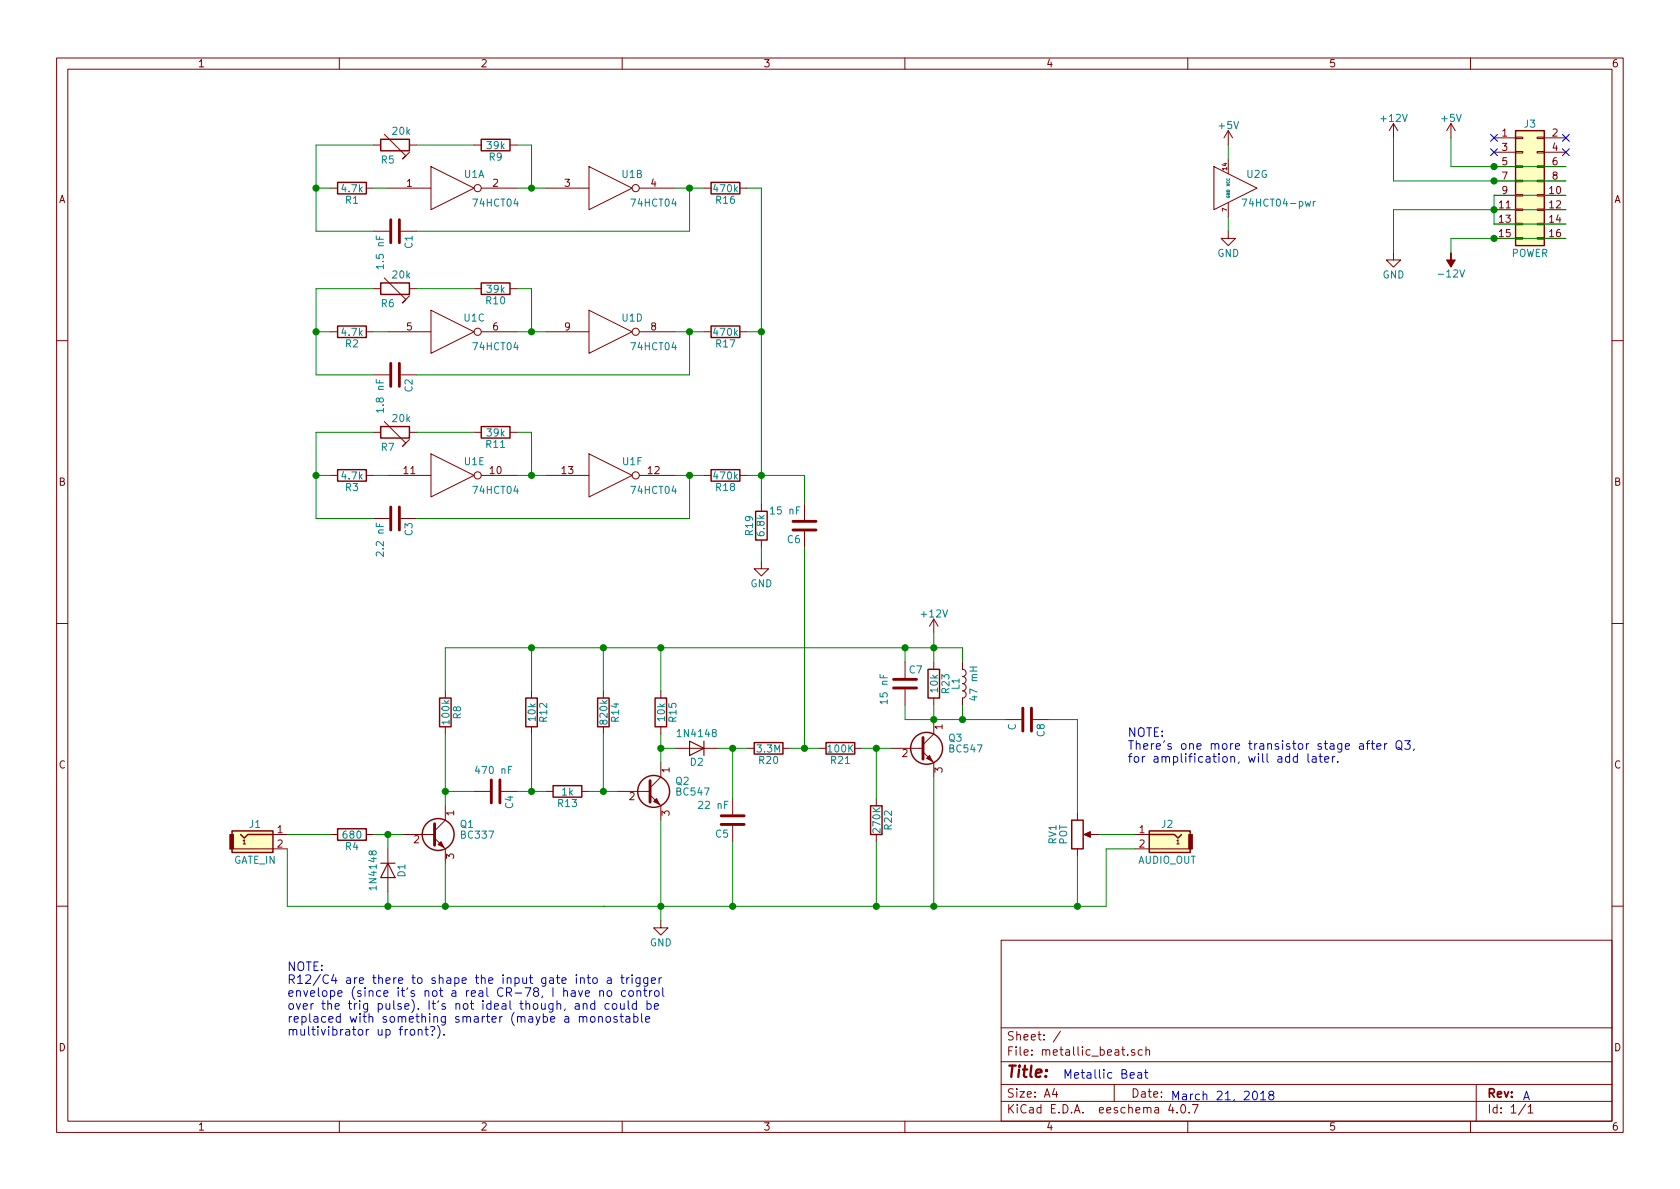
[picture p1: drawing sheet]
EESchema Schematic File Version 2
LIBS:power
LIBS:device
LIBS:transistors
LIBS:conn
LIBS:linear
LIBS:regul
LIBS:74xx
LIBS:cmos4000
LIBS:adc-dac
LIBS:memory
LIBS:xilinx
LIBS:microcontrollers
LIBS:dsp
LIBS:microchip
LIBS:analog_switches
LIBS:motorola
LIBS:texas
LIBS:intel
LIBS:audio
LIBS:interface
LIBS:digital-audio
LIBS:philips
LIBS:display
LIBS:cypress
LIBS:siliconi
LIBS:opto
LIBS:atmel
LIBS:contrib
LIBS:valves
LIBS:hakane
LIBS:metallic_beat-cache
EELAYER 25 0
EELAYER END
$Descr A4 11693 8268
encoding utf-8
Sheet 1 1
Title ""
Date ""
Rev ""
Comp ""
Comment1 ""
Comment2 ""
Comment3 ""
Comment4 ""
$EndDescr
$Comp
L 74HCT04-pwr U1
U 1 1
P 3150 1300
F 0 "U1" H 3300 1400 50  0000 C CNN
F 1 "74HCT04" H 3450 1200 50  0000 C CNN
F 2 "" H 3150 1300 50  0001 C CNN
F 3 "" H 3150 1300 50  0001 C CNN
	1    3150 1300
	1    0    0    -1  
$EndComp
$Comp
L 74HCT04-pwr U1
U 2 1
P 4250 1300
F 0 "U1" H 4400 1400 50  0000 C CNN
F 1 "74HCT04" H 4550 1200 50  0000 C CNN
F 2 "" H 4250 1300 50  0001 C CNN
F 3 "" H 4250 1300 50  0001 C CNN
	2    4250 1300
	1    0    0    -1  
$EndComp
$Comp
L 74HCT04-pwr U2
U 7 1
P 8600 1300
F 0 "U2" H 8750 1400 50  0000 C CNN
F 1 "74HCT04-pwr" H 8900 1200 50  0000 C CNN
F 2 "" H 8600 1300 50  0001 C CNN
F 3 "" H 8600 1300 50  0001 C CNN
	7    8600 1300
	1    0    0    -1  
$EndComp
$Comp
L Conn_02x08_Odd_Even J3
U 1 1
P 10600 1250
F 0 "J3" H 10650 1650 50  0000 C CNN
F 1 "POWER" H 10650 750 50  0000 C CNN
F 2 "" H 10600 1250 50  0001 C CNN
F 3 "" H 10600 1250 50  0001 C CNN
	1    10600 1250
	1    0    0    -1  
$EndComp
$Comp
L +12V #PWR01
U 1 1
P 9700 950
F 0 "#PWR01" H 9700 800 50  0001 C CNN
F 1 "+12V" H 9700 1090 50  0000 C CNN
F 2 "" H 9700 950 50  0001 C CNN
F 3 "" H 9700 950 50  0001 C CNN
	1    9700 950 
	1    0    0    -1  
$EndComp
$Comp
L +5V #PWR02
U 1 1
P 10100 950
F 0 "#PWR02" H 10100 800 50  0001 C CNN
F 1 "+5V" H 10100 1090 50  0000 C CNN
F 2 "" H 10100 950 50  0001 C CNN
F 3 "" H 10100 950 50  0001 C CNN
	1    10100 950 
	1    0    0    -1  
$EndComp
$Comp
L -12V #PWR9
U 1 1
P 10100 1750
F 0 "#PWR9" H 10100 1850 50  0001 C CNN
F 1 "-12V" H 10100 1900 50  0000 C CNN
F 2 "" H 10100 1750 50  0001 C CNN
F 3 "" H 10100 1750 50  0001 C CNN
	1    10100 1750
	-1   0    0    1   
$EndComp
$Comp
L GND #PWR03
U 1 1
P 9700 1750
F 0 "#PWR03" H 9700 1500 50  0001 C CNN
F 1 "GND" H 9700 1600 50  0000 C CNN
F 2 "" H 9700 1750 50  0001 C CNN
F 3 "" H 9700 1750 50  0001 C CNN
	1    9700 1750
	1    0    0    -1  
$EndComp
Wire Wire Line
	10100 1750 10100 1650
Wire Wire Line
	10100 1650 10900 1650
Connection ~ 10400 1650
Wire Wire Line
	10400 1550 10900 1550
Wire Wire Line
	9700 1450 10900 1450
Wire Wire Line
	10900 1350 10400 1350
Wire Wire Line
	10400 1350 10400 1550
Connection ~ 10400 1450
Wire Wire Line
	9700 1450 9700 1750
Wire Wire Line
	9700 1250 10900 1250
Wire Wire Line
	9700 1250 9700 950 
Wire Wire Line
	10100 1150 10900 1150
Wire Wire Line
	10100 1150 10100 950 
$Comp
L +5V #PWR04
U 1 1
P 8550 1000
F 0 "#PWR04" H 8550 850 50  0001 C CNN
F 1 "+5V" H 8550 1140 50  0000 C CNN
F 2 "" H 8550 1000 50  0001 C CNN
F 3 "" H 8550 1000 50  0001 C CNN
	1    8550 1000
	1    0    0    -1  
$EndComp
$Comp
L GND #PWR05
U 1 1
P 8550 1600
F 0 "#PWR05" H 8550 1350 50  0001 C CNN
F 1 "GND" H 8550 1450 50  0000 C CNN
F 2 "" H 8550 1600 50  0001 C CNN
F 3 "" H 8550 1600 50  0001 C CNN
	1    8550 1600
	1    0    0    -1  
$EndComp
Wire Wire Line
	8550 1600 8550 1500
Wire Wire Line
	8550 1000 8550 1100
$Comp
L R R9
U 1 1
P 3450 1000
F 0 "R9" V 3530 1000 50  0000 C CNN
F 1 "39k" V 3450 1000 50  0000 C CNN
F 2 "" V 3380 1000 50  0001 C CNN
F 3 "" H 3450 1000 50  0001 C CNN
	1    3450 1000
	0    1    1    0   
$EndComp
$Comp
L R R1
U 1 1
P 2450 1300
F 0 "R1" V 2530 1300 50  0000 C CNN
F 1 "4.7k" V 2450 1300 50  0000 C CNN
F 2 "" V 2380 1300 50  0001 C CNN
F 3 "" H 2450 1300 50  0001 C CNN
	1    2450 1300
	0    1    1    0   
$EndComp
$Comp
L RTRIM R5
U 1 1
P 2750 1000
F 0 "R5" V 2850 900 50  0000 L CNN
F 1 "20k" V 2650 975 50  0000 L CNN
F 2 "" V 2680 1000 50  0001 C CNN
F 3 "" H 2750 1000 50  0001 C CNN
	1    2750 1000
	0    1    1    0   
$EndComp
$Comp
L C C1
U 1 1
P 2750 1600
F 0 "C1" H 2775 1700 50  0000 L CNN
F 1 "1.5 nF" H 2775 1500 50  0000 L CNN
F 2 "" H 2788 1450 50  0001 C CNN
F 3 "" H 2750 1600 50  0001 C CNN
	1    2750 1600
	0    1    1    0   
$EndComp
Wire Wire Line
	2600 1000 2200 1000
Wire Wire Line
	2200 1000 2200 1600
Wire Wire Line
	2200 1300 2300 1300
Wire Wire Line
	2200 1600 2600 1600
Connection ~ 2200 1300
Wire Wire Line
	2900 1000 3300 1000
Wire Wire Line
	3600 1000 3700 1000
Wire Wire Line
	3700 1000 3700 1300
Wire Wire Line
	3600 1300 3800 1300
Connection ~ 3700 1300
Wire Wire Line
	4700 1300 4900 1300
Wire Wire Line
	4800 1300 4800 1600
Wire Wire Line
	4800 1600 2900 1600
$Comp
L R R16
U 1 1
P 5050 1300
F 0 "R16" V 5130 1300 50  0000 C CNN
F 1 "470k" V 5050 1300 50  0000 C CNN
F 2 "" V 4980 1300 50  0001 C CNN
F 3 "" H 5050 1300 50  0001 C CNN
	1    5050 1300
	0    1    1    0   
$EndComp
Connection ~ 4800 1300
Wire Wire Line
	2600 1300 2700 1300
$Comp
L 74HCT04-pwr U1
U 6 1
P 4250 3300
F 0 "U1" H 4400 3400 50  0000 C CNN
F 1 "74HCT04" H 4550 3200 50  0000 C CNN
F 2 "" H 4250 3300 50  0001 C CNN
F 3 "" H 4250 3300 50  0001 C CNN
	6    4250 3300
	1    0    0    -1  
$EndComp
$Comp
L 74HCT04-pwr U1
U 5 1
P 3150 3300
F 0 "U1" H 3300 3400 50  0000 C CNN
F 1 "74HCT04" H 3450 3200 50  0000 C CNN
F 2 "" H 3150 3300 50  0001 C CNN
F 3 "" H 3150 3300 50  0001 C CNN
	5    3150 3300
	1    0    0    -1  
$EndComp
$Comp
L 74HCT04-pwr U1
U 4 1
P 4250 2300
F 0 "U1" H 4400 2400 50  0000 C CNN
F 1 "74HCT04" H 4550 2200 50  0000 C CNN
F 2 "" H 4250 2300 50  0001 C CNN
F 3 "" H 4250 2300 50  0001 C CNN
	4    4250 2300
	1    0    0    -1  
$EndComp
$Comp
L 74HCT04-pwr U1
U 3 1
P 3150 2300
F 0 "U1" H 3300 2400 50  0000 C CNN
F 1 "74HCT04" H 3450 2200 50  0000 C CNN
F 2 "" H 3150 2300 50  0001 C CNN
F 3 "" H 3150 2300 50  0001 C CNN
	3    3150 2300
	1    0    0    -1  
$EndComp
$Comp
L R R17
U 1 1
P 5050 2300
F 0 "R17" V 5130 2300 50  0000 C CNN
F 1 "470k" V 5050 2300 50  0000 C CNN
F 2 "" V 4980 2300 50  0001 C CNN
F 3 "" H 5050 2300 50  0001 C CNN
	1    5050 2300
	0    1    1    0   
$EndComp
$Comp
L R R18
U 1 1
P 5050 3300
F 0 "R18" V 5130 3300 50  0000 C CNN
F 1 "470k" V 5050 3300 50  0000 C CNN
F 2 "" V 4980 3300 50  0001 C CNN
F 3 "" H 5050 3300 50  0001 C CNN
	1    5050 3300
	0    1    1    0   
$EndComp
$Comp
L R R10
U 1 1
P 3450 2000
F 0 "R10" V 3530 2000 50  0000 C CNN
F 1 "39k" V 3450 2000 50  0000 C CNN
F 2 "" V 3380 2000 50  0001 C CNN
F 3 "" H 3450 2000 50  0001 C CNN
	1    3450 2000
	0    1    1    0   
$EndComp
$Comp
L RTRIM R6
U 1 1
P 2750 2000
F 0 "R6" V 2850 1900 50  0000 L CNN
F 1 "20k" V 2650 1975 50  0000 L CNN
F 2 "" V 2680 2000 50  0001 C CNN
F 3 "" H 2750 2000 50  0001 C CNN
	1    2750 2000
	0    1    1    0   
$EndComp
$Comp
L RTRIM R7
U 1 1
P 2750 3000
F 0 "R7" V 2850 2900 50  0000 L CNN
F 1 "20k" V 2650 2975 50  0000 L CNN
F 2 "" V 2680 3000 50  0001 C CNN
F 3 "" H 2750 3000 50  0001 C CNN
	1    2750 3000
	0    1    1    0   
$EndComp
$Comp
L R R2
U 1 1
P 2450 2300
F 0 "R2" V 2530 2300 50  0000 C CNN
F 1 "4.7k" V 2450 2300 50  0000 C CNN
F 2 "" V 2380 2300 50  0001 C CNN
F 3 "" H 2450 2300 50  0001 C CNN
	1    2450 2300
	0    1    1    0   
$EndComp
$Comp
L C C2
U 1 1
P 2750 2600
F 0 "C2" H 2775 2700 50  0000 L CNN
F 1 "1.8 nF" H 2775 2500 50  0000 L CNN
F 2 "" H 2788 2450 50  0001 C CNN
F 3 "" H 2750 2600 50  0001 C CNN
	1    2750 2600
	0    1    1    0   
$EndComp
$Comp
L C C3
U 1 1
P 2750 3600
F 0 "C3" H 2775 3700 50  0000 L CNN
F 1 "2.2 nF" H 2775 3500 50  0000 L CNN
F 2 "" H 2788 3450 50  0001 C CNN
F 3 "" H 2750 3600 50  0001 C CNN
	1    2750 3600
	0    1    1    0   
$EndComp
$Comp
L R R3
U 1 1
P 2450 3300
F 0 "R3" V 2530 3300 50  0000 C CNN
F 1 "4.7k" V 2450 3300 50  0000 C CNN
F 2 "" V 2380 3300 50  0001 C CNN
F 3 "" H 2450 3300 50  0001 C CNN
	1    2450 3300
	0    1    1    0   
$EndComp
Wire Wire Line
	3600 2300 3800 2300
Wire Wire Line
	3600 2000 3700 2000
Wire Wire Line
	3700 2000 3700 2300
Connection ~ 3700 2300
Wire Wire Line
	3300 2000 2900 2000
Wire Wire Line
	2600 2000 2200 2000
Wire Wire Line
	2200 2000 2200 2600
Wire Wire Line
	2200 2300 2300 2300
Wire Wire Line
	2600 2300 2700 2300
Wire Wire Line
	4700 2300 4900 2300
Wire Wire Line
	4800 2300 4800 2600
Wire Wire Line
	4800 2600 2900 2600
Connection ~ 4800 2300
Wire Wire Line
	2200 2600 2600 2600
Connection ~ 2200 2300
Wire Wire Line
	4700 3300 4900 3300
Wire Wire Line
	4800 3300 4800 3600
Wire Wire Line
	4800 3600 2900 3600
Connection ~ 4800 3300
Wire Wire Line
	2200 3600 2600 3600
Wire Wire Line
	2200 3000 2200 3600
Wire Wire Line
	2200 3300 2300 3300
Wire Wire Line
	2600 3300 2700 3300
Wire Wire Line
	2600 3000 2200 3000
Connection ~ 2200 3300
$Comp
L R R11
U 1 1
P 3450 3000
F 0 "R11" V 3530 3000 50  0000 C CNN
F 1 "39k" V 3450 3000 50  0000 C CNN
F 2 "" V 3380 3000 50  0001 C CNN
F 3 "" H 3450 3000 50  0001 C CNN
	1    3450 3000
	0    1    1    0   
$EndComp
Wire Wire Line
	2900 3000 3300 3000
Wire Wire Line
	3600 3000 3700 3000
Wire Wire Line
	3700 3000 3700 3300
Wire Wire Line
	3600 3300 3800 3300
Connection ~ 3700 3300
Wire Wire Line
	5200 1300 5300 1300
Wire Wire Line
	5300 1300 5300 3500
Wire Wire Line
	5200 3300 5600 3300
Wire Wire Line
	5200 2300 5300 2300
Connection ~ 5300 2300
$Comp
L R R19
U 1 1
P 5300 3650
F 0 "R19" V 5380 3650 50  0000 C CNN
F 1 "6.8k" V 5300 3650 50  0000 C CNN
F 2 "" V 5230 3650 50  0001 C CNN
F 3 "" H 5300 3650 50  0001 C CNN
	1    5300 3650
	-1   0    0    1   
$EndComp
Connection ~ 5300 3300
$Comp
L GND #PWR06
U 1 1
P 5300 3900
F 0 "#PWR06" H 5300 3650 50  0001 C CNN
F 1 "GND" H 5300 3750 50  0000 C CNN
F 2 "" H 5300 3900 50  0001 C CNN
F 3 "" H 5300 3900 50  0001 C CNN
	1    5300 3900
	1    0    0    -1  
$EndComp
Wire Wire Line
	5300 3900 5300 3800
$Comp
L BC547 Q2
U 1 1
P 4500 5500
F 0 "Q2" H 4700 5575 50  0000 L CNN
F 1 "BC547" H 4700 5500 50  0000 L CNN
F 2 "TO_SOT_Packages_THT:TO-92_Molded_Narrow" H 4700 5425 50  0001 L CIN
F 3 "" H 4500 5500 50  0001 L CNN
	1    4500 5500
	1    0    0    -1  
$EndComp
$Comp
L BC547 Q3
U 1 1
P 6400 5200
F 0 "Q3" H 6600 5275 50  0000 L CNN
F 1 "BC547" H 6600 5200 50  0000 L CNN
F 2 "TO_SOT_Packages_THT:TO-92_Molded_Narrow" H 6600 5125 50  0001 L CIN
F 3 "" H 6400 5200 50  0001 L CNN
	1    6400 5200
	1    0    0    -1  
$EndComp
$Comp
L R R14
U 1 1
P 4200 4950
F 0 "R14" V 4280 4950 50  0000 C CNN
F 1 "820k" V 4200 4950 50  0000 C CNN
F 2 "" V 4130 4950 50  0001 C CNN
F 3 "" H 4200 4950 50  0001 C CNN
	1    4200 4950
	1    0    0    -1  
$EndComp
$Comp
L R R13
U 1 1
P 3950 5500
F 0 "R13" V 4030 5500 50  0000 C CNN
F 1 "1k" V 3950 5500 50  0000 C CNN
F 2 "" V 3880 5500 50  0001 C CNN
F 3 "" H 3950 5500 50  0001 C CNN
	1    3950 5500
	0    1    1    0   
$EndComp
$Comp
L R R15
U 1 1
P 4600 4950
F 0 "R15" V 4680 4950 50  0000 C CNN
F 1 "10k" V 4600 4950 50  0000 C CNN
F 2 "" V 4530 4950 50  0001 C CNN
F 3 "" H 4600 4950 50  0001 C CNN
	1    4600 4950
	1    0    0    -1  
$EndComp
$Comp
L GND #PWR07
U 1 1
P 4600 6400
F 0 "#PWR07" H 4600 6150 50  0001 C CNN
F 1 "GND" H 4600 6250 50  0000 C CNN
F 2 "" H 4600 6400 50  0001 C CNN
F 3 "" H 4600 6400 50  0001 C CNN
	1    4600 6400
	1    0    0    -1  
$EndComp
$Comp
L D D2
U 1 1
P 4850 5200
F 0 "D2" H 4850 5300 50  0000 C CNN
F 1 "1N4148" H 4850 5100 50  0000 C CNN
F 2 "" H 4850 5200 50  0001 C CNN
F 3 "" H 4850 5200 50  0001 C CNN
	1    4850 5200
	-1   0    0    1   
$EndComp
$Comp
L C C5
U 1 1
P 5100 5700
F 0 "C5" H 5125 5800 50  0000 L CNN
F 1 "22 nF" H 5125 5600 50  0000 L CNN
F 2 "" H 5138 5550 50  0001 C CNN
F 3 "" H 5100 5700 50  0001 C CNN
	1    5100 5700
	-1   0    0    1   
$EndComp
$Comp
L R R20
U 1 1
P 5350 5200
F 0 "R20" V 5430 5200 50  0000 C CNN
F 1 "3.3M" V 5350 5200 50  0000 C CNN
F 2 "" V 5280 5200 50  0001 C CNN
F 3 "" H 5350 5200 50  0001 C CNN
	1    5350 5200
	0    1    1    0   
$EndComp
$Comp
L R R21
U 1 1
P 5850 5200
F 0 "R21" V 5930 5200 50  0000 C CNN
F 1 "100K" V 5850 5200 50  0000 C CNN
F 2 "" V 5780 5200 50  0001 C CNN
F 3 "" H 5850 5200 50  0001 C CNN
	1    5850 5200
	0    1    1    0   
$EndComp
$Comp
L R R22
U 1 1
P 6100 5700
F 0 "R22" V 6180 5700 50  0000 C CNN
F 1 "270K" V 6100 5700 50  0000 C CNN
F 2 "" V 6030 5700 50  0001 C CNN
F 3 "" H 6100 5700 50  0001 C CNN
	1    6100 5700
	1    0    0    -1  
$EndComp
$Comp
L C C6
U 1 1
P 5600 3650
F 0 "C6" H 5625 3750 50  0000 L CNN
F 1 "15 nF" H 5625 3550 50  0000 L CNN
F 2 "" H 5638 3500 50  0001 C CNN
F 3 "" H 5600 3650 50  0001 C CNN
	1    5600 3650
	-1   0    0    1   
$EndComp
$Comp
L +12V #PWR08
U 1 1
P 6500 4400
F 0 "#PWR08" H 6500 4250 50  0001 C CNN
F 1 "+12V" H 6500 4540 50  0000 C CNN
F 2 "" H 6500 4400 50  0001 C CNN
F 3 "" H 6500 4400 50  0001 C CNN
	1    6500 4400
	1    0    0    -1  
$EndComp
Wire Wire Line
	5600 3300 5600 3500
Wire Wire Line
	4200 5100 4200 5500
Wire Wire Line
	4100 5500 4300 5500
Connection ~ 4200 5500
Wire Wire Line
	4600 5700 4600 6400
Wire Wire Line
	4600 5100 4600 5300
Wire Wire Line
	4700 5200 4600 5200
Connection ~ 4600 5200
Wire Wire Line
	5000 5200 5200 5200
Wire Wire Line
	5100 5550 5100 5200
Connection ~ 5100 5200
Wire Wire Line
	5500 5200 5700 5200
Connection ~ 5600 5200
Wire Wire Line
	6000 5200 6200 5200
Wire Wire Line
	6100 5550 6100 5200
Connection ~ 6100 5200
$Comp
L C C7
U 1 1
P 6300 4750
F 0 "C7" H 6325 4850 50  0000 L CNN
F 1 "15 nF" V 6150 4600 50  0000 L CNN
F 2 "" H 6338 4600 50  0001 C CNN
F 3 "" H 6300 4750 50  0001 C CNN
	1    6300 4750
	1    0    0    -1  
$EndComp
$Comp
L R R23
U 1 1
P 6500 4750
F 0 "R23" V 6580 4750 50  0000 C CNN
F 1 "10k" V 6500 4750 50  0000 C CNN
F 2 "" V 6430 4750 50  0001 C CNN
F 3 "" H 6500 4750 50  0001 C CNN
	1    6500 4750
	1    0    0    -1  
$EndComp
$Comp
L L L1
U 1 1
P 6700 4750
F 0 "L1" V 6650 4750 50  0000 C CNN
F 1 "47 mH" V 6775 4750 50  0000 C CNN
F 2 "" H 6700 4750 50  0001 C CNN
F 3 "" H 6700 4750 50  0001 C CNN
	1    6700 4750
	1    0    0    -1  
$EndComp
Wire Wire Line
	3100 4500 6700 4500
Connection ~ 6500 4500
Wire Wire Line
	6500 4400 6500 4600
Wire Wire Line
	4200 4500 4200 4800
Connection ~ 6300 4500
Wire Wire Line
	4600 4800 4600 4500
Connection ~ 4600 4500
Wire Wire Line
	5100 6300 5100 5850
Wire Wire Line
	2000 6300 7700 6300
Connection ~ 4600 6300
Wire Wire Line
	6100 6300 6100 5850
Connection ~ 5100 6300
Wire Wire Line
	6500 6300 6500 5400
Connection ~ 6100 6300
$Comp
L C C8
U 1 1
P 7150 5000
F 0 "C8" H 7175 5100 50  0000 L CNN
F 1 "C" H 7175 4900 50  0000 L CNN
F 2 "" H 7188 4850 50  0001 C CNN
F 3 "" H 7150 5000 50  0001 C CNN
	1    7150 5000
	0    1    1    0   
$EndComp
$Comp
L POT RV1
U 1 1
P 7500 5800
F 0 "RV1" V 7325 5800 50  0000 C CNN
F 1 "POT" V 7400 5800 50  0000 C CNN
F 2 "" H 7500 5800 50  0001 C CNN
F 3 "" H 7500 5800 50  0001 C CNN
	1    7500 5800
	1    0    0    -1  
$EndComp
$Comp
L BC337 Q1
U 1 1
P 3000 5800
F 0 "Q1" H 3200 5875 50  0000 L CNN
F 1 "BC337" H 3200 5800 50  0000 L CNN
F 2 "TO_SOT_Packages_THT:TO-92_Molded_Narrow" H 3200 5725 50  0001 L CIN
F 3 "" H 3000 5800 50  0001 L CNN
	1    3000 5800
	1    0    0    -1  
$EndComp
$Comp
L C C4
U 1 1
P 3450 5500
F 0 "C4" H 3475 5600 50  0000 L CNN
F 1 "470 nF" V 3300 5350 50  0000 L CNN
F 2 "" H 3488 5350 50  0001 C CNN
F 3 "" H 3450 5500 50  0001 C CNN
	1    3450 5500
	0    1    1    0   
$EndComp
$Comp
L D D1
U 1 1
P 2700 6050
F 0 "D1" H 2700 6150 50  0000 C CNN
F 1 "1N4148" H 2700 5950 50  0000 C CNN
F 2 "" H 2700 6050 50  0001 C CNN
F 3 "" H 2700 6050 50  0001 C CNN
	1    2700 6050
	0    1    1    0   
$EndComp
$Comp
L R R4
U 1 1
P 2450 5800
F 0 "R4" V 2530 5800 50  0000 C CNN
F 1 "680" V 2450 5800 50  0000 C CNN
F 2 "" V 2380 5800 50  0001 C CNN
F 3 "" H 2450 5800 50  0001 C CNN
	1    2450 5800
	0    1    1    0   
$EndComp
$Comp
L Audio-Jack-2 J1
U 1 1
P 1800 5800
F 0 "J1" H 1775 5875 50  0000 C CNN
F 1 "GATE_IN" H 1775 5625 50  0000 C CNN
F 2 "" H 2050 5800 50  0001 C CNN
F 3 "" H 2050 5800 50  0001 C CNN
	1    1800 5800
	1    0    0    -1  
$EndComp
Wire Wire Line
	2000 5900 2000 6300
Wire Wire Line
	2700 6300 2700 6200
Connection ~ 2700 6300
Wire Wire Line
	4200 6300 4200 6300
Wire Wire Line
	3100 6000 3100 6300
Connection ~ 3100 6300
Wire Wire Line
	3100 5100 3100 5600
Wire Wire Line
	3100 5500 3300 5500
Wire Wire Line
	3600 5500 3800 5500
$Comp
L R R12
U 1 1
P 3700 4950
F 0 "R12" V 3780 4950 50  0000 C CNN
F 1 "10k" V 3700 4950 50  0000 C CNN
F 2 "" V 3630 4950 50  0001 C CNN
F 3 "" H 3700 4950 50  0001 C CNN
	1    3700 4950
	1    0    0    -1  
$EndComp
Wire Wire Line
	3700 5100 3700 5500
Connection ~ 3700 5500
Wire Wire Line
	3700 4500 3700 4800
Connection ~ 4200 4500
Connection ~ 3100 5500
$Comp
L R R8
U 1 1
P 3100 4950
F 0 "R8" V 3180 4950 50  0000 C CNN
F 1 "100k" V 3100 4950 50  0000 C CNN
F 2 "" V 3030 4950 50  0001 C CNN
F 3 "" H 3100 4950 50  0001 C CNN
	1    3100 4950
	1    0    0    -1  
$EndComp
Wire Wire Line
	3100 4800 3100 4500
Wire Wire Line
	2600 5800 2800 5800
Wire Wire Line
	2700 5900 2700 5800
Connection ~ 2700 5800
Wire Wire Line
	2300 5800 2000 5800
Wire Wire Line
	6700 4500 6700 4600
Wire Wire Line
	6300 4500 6300 4600
Wire Wire Line
	6300 4900 6300 5000
Wire Wire Line
	6300 5000 7000 5000
Wire Wire Line
	6500 5000 6500 4900
Connection ~ 6500 5000
Wire Wire Line
	7300 5000 7500 5000
Wire Wire Line
	7500 5000 7500 5650
Wire Wire Line
	7500 6300 7500 5950
Connection ~ 6500 6300
$Comp
L Audio-Jack-2 J2
U 1 1
P 8100 5800
F 0 "J2" H 8075 5875 50  0000 C CNN
F 1 "AUDIO_OUT" H 8075 5625 50  0000 C CNN
F 2 "" H 8350 5800 50  0001 C CNN
F 3 "" H 8350 5800 50  0001 C CNN
	1    8100 5800
	-1   0    0    -1  
$EndComp
Wire Wire Line
	7900 5800 7650 5800
Wire Wire Line
	7900 5900 7700 5900
Wire Wire Line
	7700 5900 7700 6300
Connection ~ 7500 6300
Wire Wire Line
	5600 3800 5600 5200
Wire Wire Line
	6700 4900 6700 5000
Connection ~ 6700 5000
Connection ~ 3700 4500
Text Notes 2000 7100 0    60   ~ 0
R12/C4 are there to shape the input gate into a trigger\nenvelope (since it's not a real CR-78, I have no control\nover the trig pulse). It's not ideal though, and could be\nreplaced with something smarter.
Text Notes 8150 7650 0    60   ~ 0
March 21, 2018\n
Text Notes 7400 7500 0    60   ~ 0
Metallic Beat\n
Text Notes 10600 7650 0    60   ~ 0
A
NoConn ~ 10400 950 
NoConn ~ 10400 1050
NoConn ~ 10900 950 
NoConn ~ 10900 1050
Connection ~ 10400 1150
Connection ~ 10400 1250
$EndSCHEMATC
